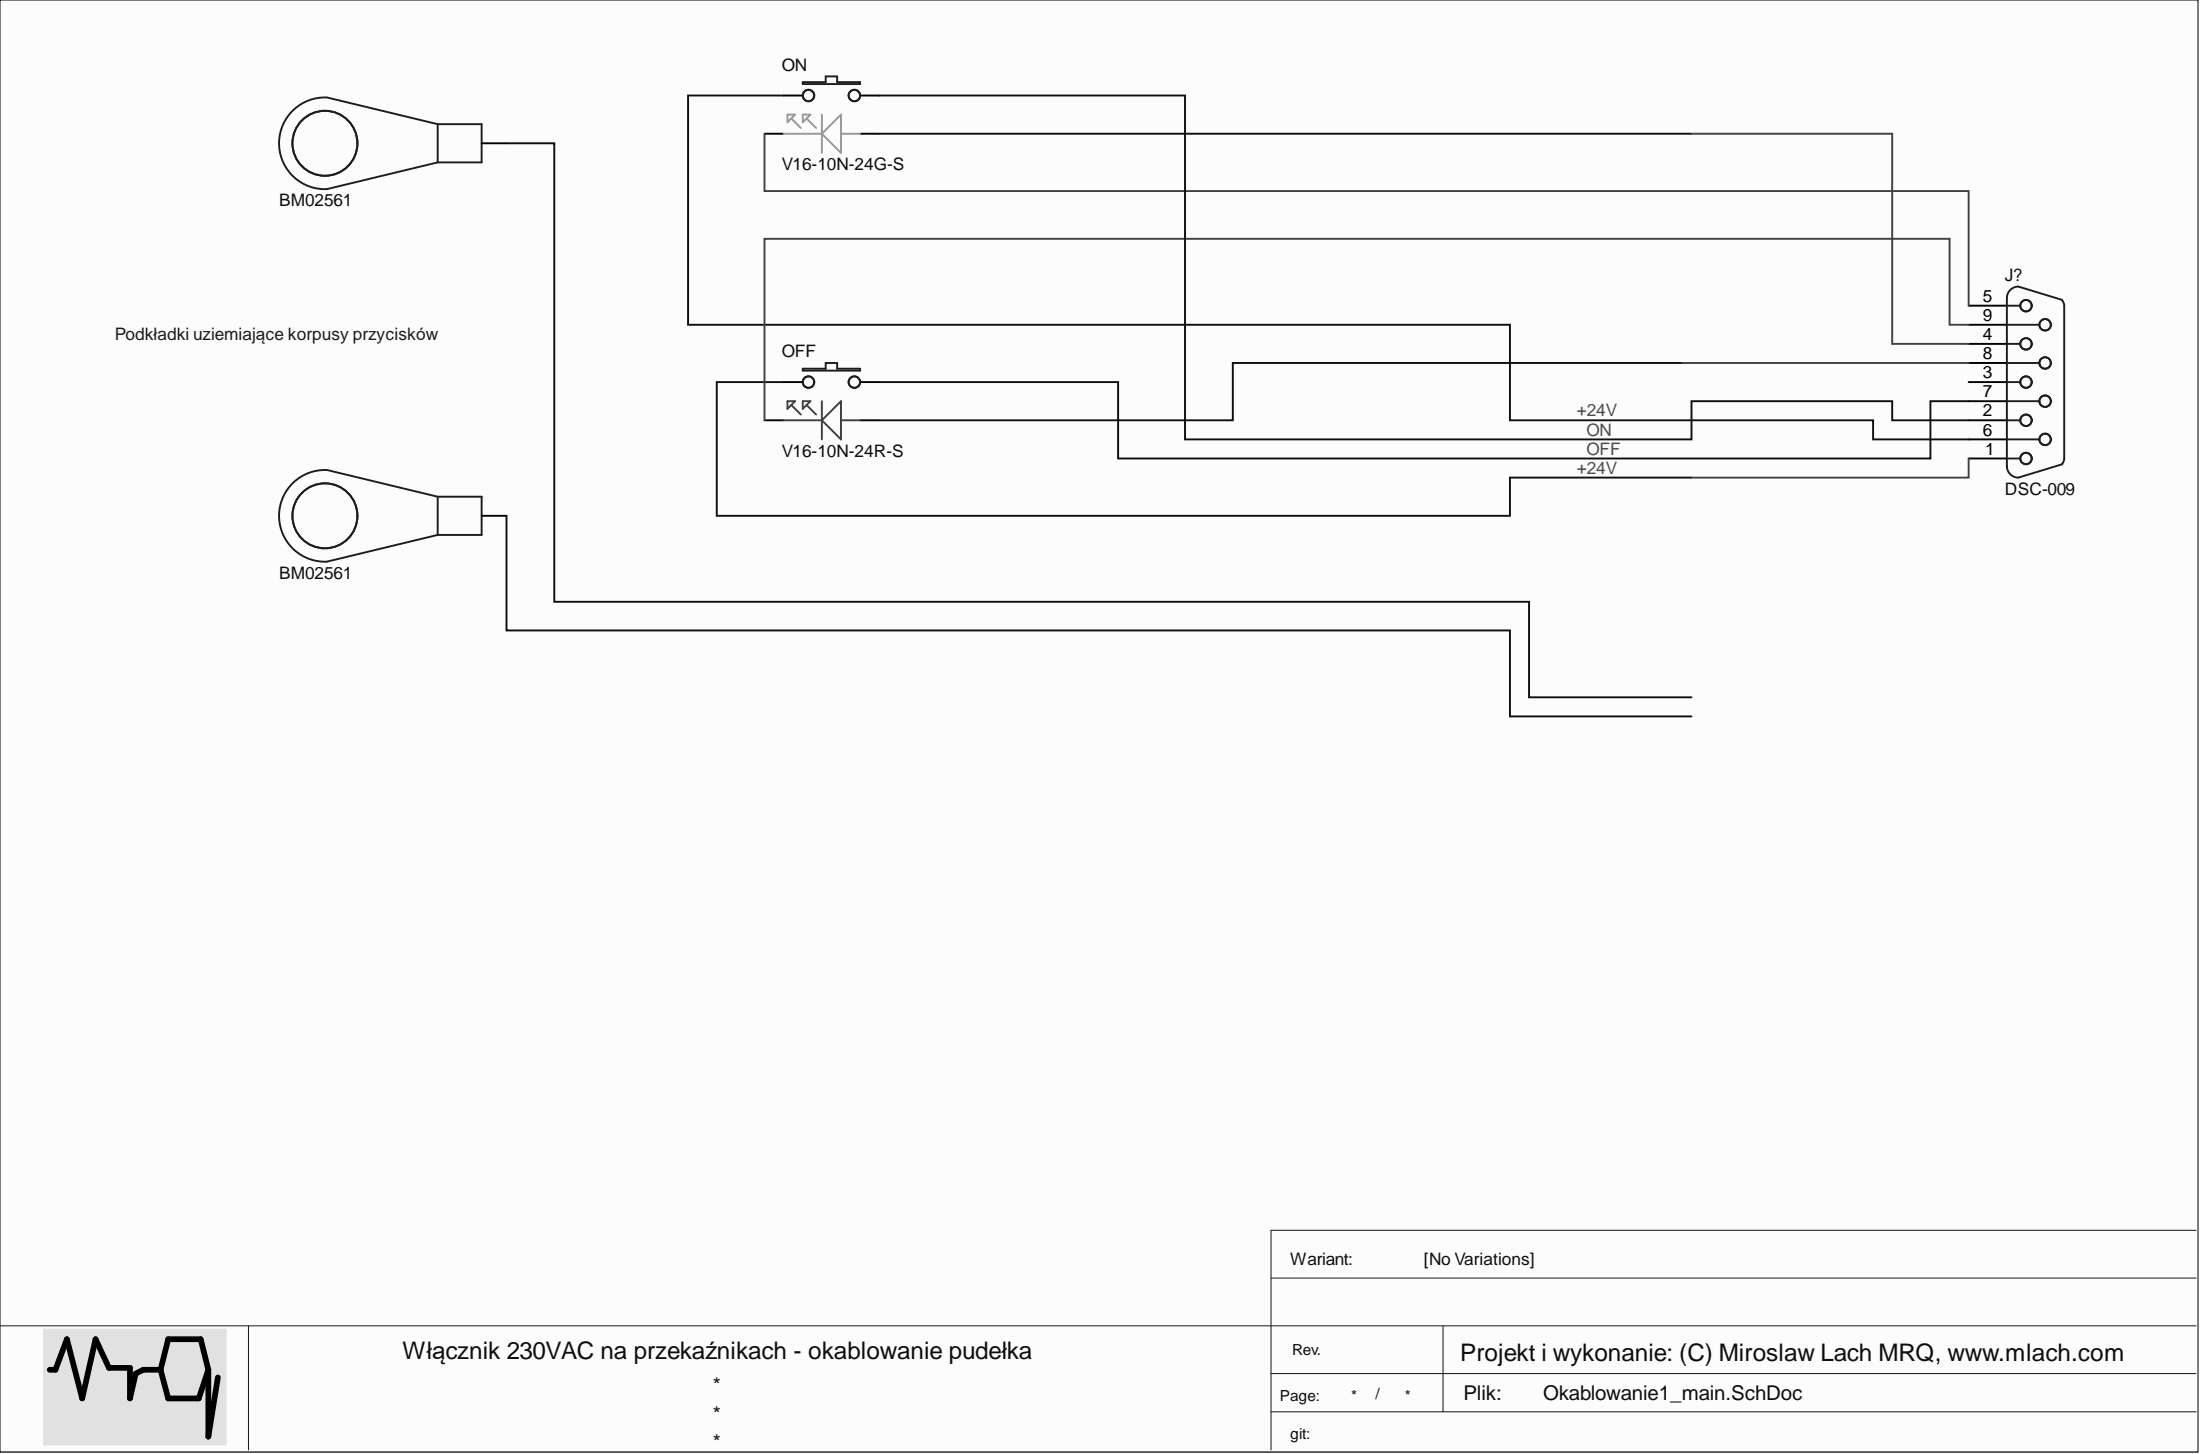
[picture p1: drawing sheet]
<svg xmlns="http://www.w3.org/2000/svg" width="292mm" height="193mm" viewBox="0 0 292 193" stroke-linecap="round" stroke-linejoin="round" font-family="sans-serif">
<path d="M0 0h291.8v192.7h-291.8z" fill-rule="evenodd" fill="#fcfcfc"/>
<path d="M0 0h291.8v192.7h-291.8z" fill="none" stroke="#000" stroke-width=".13"/>
<path d="M0 0h291.8v192.7h-291.8z" fill-rule="evenodd" fill="#fcfcfc"/>
<path d="M0 0h291.8v192.7h-291.8z" fill="none" stroke="#000" stroke-width=".13"/>
<path d="M0 176h291.6M33 176v16.4M168.8 163.3v29.1M191.6 176v11.4M168.8 187.4h122.8M168.8 182.3h122.8" fill="none" stroke="#151515" stroke-width=".13"/>
<path d="M5.8 176.5h24.1v15.2h-24.1z" fill-rule="evenodd" fill="#e1e1e1"/>
<path d="M5.8 176.5h24.1v15.2h-24.1z" fill="none" stroke="#e1e1e1" stroke-width=".25"/>
<path d="M6.6 181.8h.8l1.5-4.1 2 7.9 1.8-7.9 1.8 3.8h2.8v4.1l.7-3.3 1-.5h2.3M21.3 181.8l1 3.8h4.1l1.3-3.8M21.3 181.8l1-4.1h4.3l1.1 4.1M27.7 181.8v8.9l1.2-7.9" fill="none" stroke="#000" stroke-width=".76"/>
<path d="M168.8 169.6h122.8M168.8 163.3h122.8" fill="none" stroke="#151515" stroke-width=".13"/>
<g fill="none" stroke="#1c1c1c" stroke-width=".25">
<path d="M43.4 12.9a6.1 6.1 0 0 0-6.3 6.1 6.1 6.1 0 0 0 6.3 6.1M43.4 12.9l14.7 3.6M58.1 16.5v5.1M58.1 16.5h5.9v5.1h-5.9M106.6 10.9h3v-.8h1.6v.8h3v.3h-7.6zM58.1 21.6l-14.7 3.5M273.8 39.9l.1 .2 .2 .5v20.3l-.1 .2-.2 .5M273.8 39.8l-5.8-1.8a1.53 1.53 0 0 0-1.5 1.6v22.3a1.52 1.52 0 0 0 1.5 1.5l5.8-1.8M106.6 48.9h3v-.7h1.6v.7h3v.3h-7.6zM266.5 48.2h4.3M266.5 40.6h1.7M266.5 43.1h4.3"/>
<path d="M266.5 45.6h1.7M266.5 50.7h1.7M266.5 53.2h4.3M266.5 55.8h1.7M266.5 58.3h4.3M43.4 62.4a6.1 6.1 0 0 0-6.3 6.1 6.1 6.1 0 0 0 6.3 6M43.4 62.4l14.7 3.5M58.1 65.9v5.1M58.1 65.9h5.9v5.1h-5.9M58.1 71l-14.7 3.5M266.5 60.9h1.7"/>
<circle cx="43.1" cy="19" r="4.3"/>
<circle cx="107.3" cy="12.7" r=".76"/>
<circle cx="113.4" cy="12.7" r=".76"/>
<circle cx="107.3" cy="50.7" r=".76"/>
<circle cx="113.4" cy="50.7" r=".76"/>
<circle cx="269" cy="55.8" r=".76"/>
<circle cx="269" cy="45.6" r=".76"/>
<circle cx="269" cy="50.7" r=".76"/>
<circle cx="269" cy="40.6" r=".76"/>
<circle cx="271.5" cy="58.3" r=".76"/>
<circle cx="271.5" cy="53.2" r=".76"/>
<circle cx="271.5" cy="48.2" r=".76"/>
<circle cx="271.5" cy="43.1" r=".76"/>
<circle cx="43.1" cy="68.5" r="4.3"/>
<circle cx="269" cy="60.9" r=".76"/>
</g>
<g fill="none" stroke="#000" stroke-width=".25">
<path d="M64 19h3.2M101.5 17.7h2.5M104 12.7h2.6M114.2 12.7h2.5M114.2 17.7h2.5M101.5 55.8h2.5M104 50.7h2.6M114.2 50.7h2.5M114.2 55.8h2.5M261.4 50.7h5.1M261.4 55.8h5.1M261.4 40.6h5.1"/>
<path d="M261.4 43.1h5.1M261.4 45.6h5.1M261.4 48.2h5.1M261.4 53.2h5.1M261.4 58.3h5.1M64 68.5h3.2M261.4 60.9h5.1"/>
</g>
<path d="M104 17.7h5.1M104.6 15.2h1l-1 1zM105.1 15.7l1.2 1.3M106.6 15.2h1l-1 1zM107.1 15.7l1.3 1.3M109.1 17.7l2.6-2.5v5.1zM109.1 15.2v5.1M111.7 17.7h2.5" fill="none" stroke="#969696" stroke-width=".25"/>
<path d="M104 55.8h5.1M104.6 53.2h1l-1 1.1zM105.1 53.8l1.2 1.2M106.6 53.2h1l-1 1.1zM107.1 53.8l1.3 1.2M109.1 55.8l2.6-2.6v5.1zM109.1 53.2v5.1M111.7 55.8h2.5" fill="none" stroke="#3d3d3d" stroke-width=".25"/>
<path d="M67.2 19h6.4v60.9h129.4v12.6h21.6M104 12.7h-12.6v30.4h109.1v12.7h48.2v2.5h12.7M116.7 12.7h40.6v45.6h67.3v-5.1h26.6v2.6h10.2M116.7 17.7h107.9M104 50.7h-8.8v17.8h105.3v-5.1h24.1M116.7 50.7h31.8v10.2h107.8v-7.7h5.1M223.3 48.2h-59.6v7.6h-47M67.2 68.5v15.2h133.3v11.4h24.1" fill="none" stroke="#0e0e0e" stroke-width=".25"/>
<path d="M101.5 17.7v7.7h159.9v15.2M224.6 17.7h26.6v27.9h10.2M223.3 48.2h38.1M261.4 43.1h-2.6v-11.4h-157.3v24.1M261.4 60.9v2.5h-36.8" fill="none" stroke="#404040" stroke-width=".25"/>
<g font-size="3.2" fill="#0e0e0e">
<text x="53.5" y="180.4">Włącznik 230VAC na przekaźnikach - okablowanie pudełka</text>
<text x="193.9" y="180.6">Projekt i wykonanie: (C) Miroslaw Lach MRQ, www.mlach.com</text>
</g>
<g font-size="2.7" fill="#0e0e0e">
<text x="94.7" y="184.7">*</text>
<text x="194.3" y="185.8">Plik:</text>
<text x="204.9" y="185.8">Okablowanie1_main.SchDoc</text>
<text x="94.7" y="188.6">*</text>
<text x="94.7" y="192.4">*</text>
</g>
<g font-size="2.3" fill="#0e0e0e">
<text x="103.8" y="9.4">ON</text>
<text x="103.8" y="22.6">V16-10N-24G-S</text>
<text x="37.1" y="27.4">BM02561</text>
<text x="266.2" y="37.3">J?</text>
<text x="103.8" y="47.4">OFF</text>
<text x="103.8" y="60.6">V16-10N-24R-S</text>
<text x="266.2" y="65.7">DSC-009</text>
<text x="37.1" y="76.8">BM02561</text>
<text x="171.3" y="167.8">Wariant:</text>
<text x="189.1" y="167.8">[No Variations]</text>
</g>
<g font-size="2.3">
<text x="263.2" y="40.1">5</text>
<text x="263.2" y="42.6">9</text>
<text x="263.2" y="45.1">4</text>
<text x="263.2" y="47.7">8</text>
<text x="263.2" y="50.2">3</text>
<text x="263.2" y="52.7">7</text>
<text x="263.2" y="55.3">2</text>
<text x="263.2" y="57.8">6</text>
<text x="263.6" y="60.3">1</text>
</g>
<text font-size="2.3" fill="#1c1c1c" x="15.2" y="45.1">Podkładki uziemiające korpusy przycisków</text>
<g font-size="2.3" fill="#4c4c4c">
<text x="209.4" y="55.3">+24V</text>
<text x="210.6" y="57.8">ON</text>
<text x="209.4" y="62.9">+24V</text>
<text x="210.6" y="60.3">OFF</text>
</g>
<g font-size="2" fill="#0e0e0e">
<text x="171.5" y="179.8">Rev.</text>
<text x="169.9" y="185.9">Page:</text>
<text x="179.4" y="185.9">*</text>
<text x="183.2" y="184.2" transform="rotate(-180 183.2 184.2)">/</text>
<text x="186.5" y="185.9">*</text>
<text x="171.3" y="191">git:</text>
</g>
</svg>
